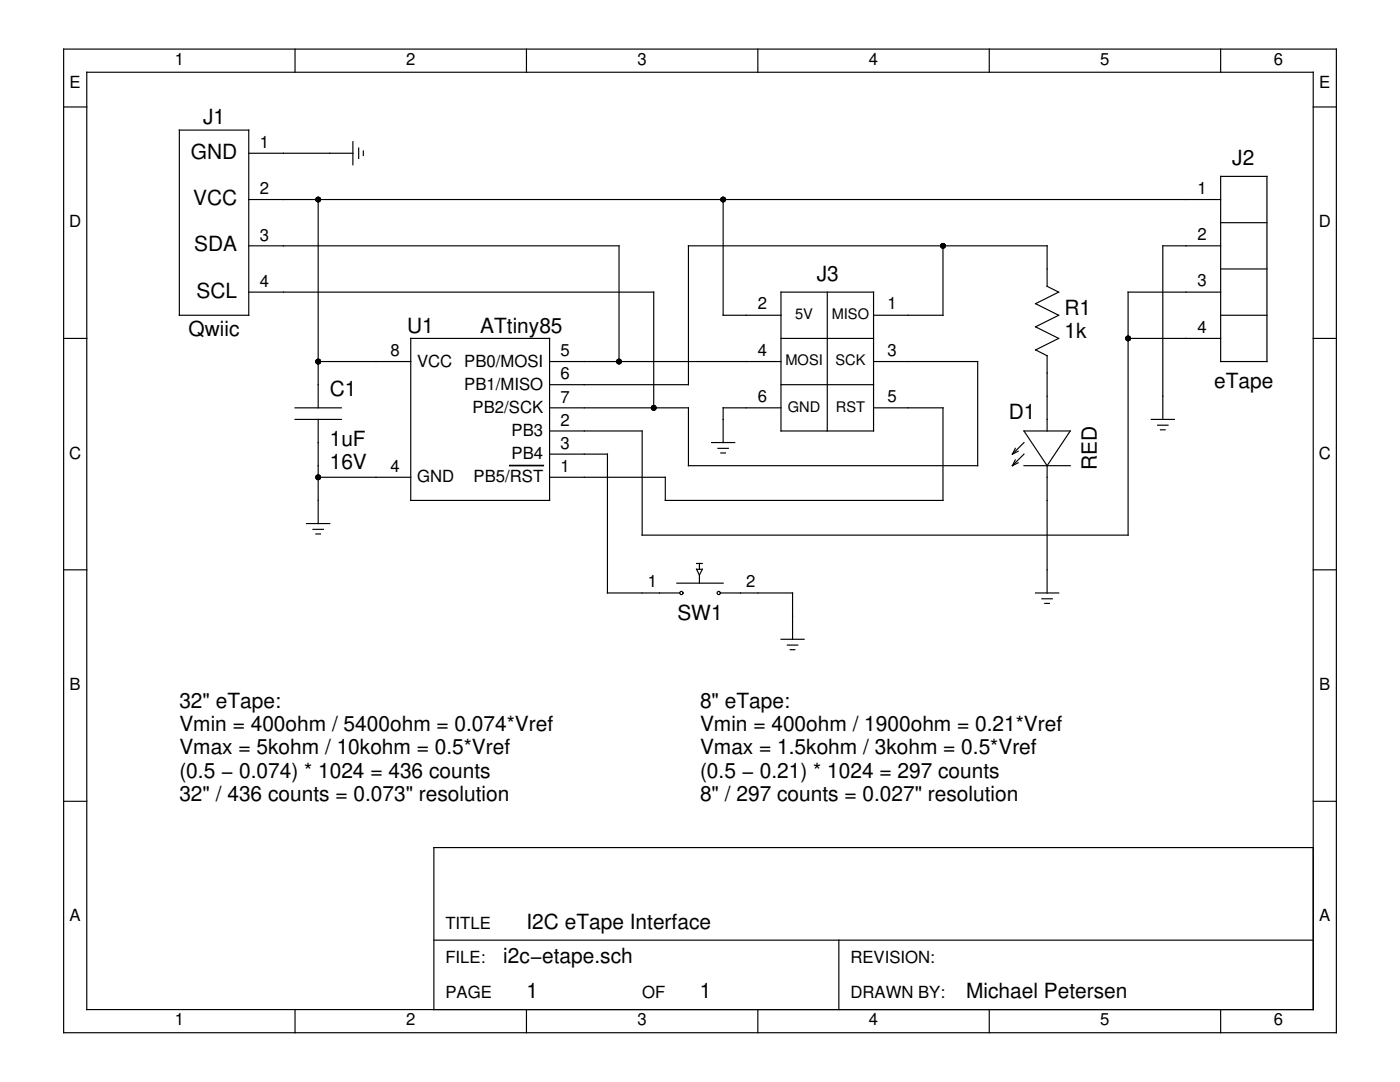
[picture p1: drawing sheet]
<svg xmlns="http://www.w3.org/2000/svg" width="279mm" height="216mm" viewBox="0 0 279 216" stroke-linecap="round" stroke-linejoin="round" font-family="sans-serif">
<g fill="none" stroke="#000" stroke-width=".23">
<path d="M12.7 9.8h254v196.3h-254zM17.3 14.4h244.8v187.1h-244.8zM58.9 9.8v4.6M105.1 9.8v4.6M151.2 9.8v4.6M197.4 9.8v4.6M243.6 9.8v4.6M12.7 21.3h4.6M35.8 26h13.8v36.9h-13.8zM49.6 39.8h194M49.6 30.6h20.8M63.5 39.8v41.6"/>
<path d="M70.4 28.3v4.6M71.6 29.5v2.1M72.5 30.1v.9M144.3 39.8v23.1h11.6M243.6 35.2h9.2v36.9h-9.2zM262.1 21.3h4.6M49.6 49.1h73.9v23M49.6 58.3h80.9v23.1M155.9 58.3h18.4v27.7h-18.4zM165.1 58.3v27.7M188.2 49.1v13.8h-13.9M243.6 49.1h-11.5v34.6"/>
<path d="M243.6 58.3h-18.5v48.5h-96.9v-20.8h-18.5M243.6 44.4h9.2M243.6 53.7h9.2M12.7 67.5h4.6M63.5 72.1h18.5M82 67.5h27.7v32.4h-27.7zM109.7 72.1h46.2M155.9 67.5h18.4M155.9 76.8h18.4M174.3 72.1h20.8v20.8h-57.7v-11.5h-27.7M206.7 69.8l4.6-2.3-4.6-2.3 4.6-2.3-4.6-2.3 4.6-2.3-2.3-1.2v-8h-71.6v27.7h-27.7M206.7 69.8l2.3 1.2"/>
<path d="M209 70.9v15.1M225.1 67.5h18.5M243.6 62.9h9.2M262.1 67.5h4.6M58.9 81.4h9.2M58.9 83.7h9.2M63.5 83.7v20.8M63.5 95.2h18.5M109.7 90.6h11.5v27.7h14.5M142 88.3h4.6M143.3 89.5h2.1M143.9 90.4h.9"/>
<path d="M155.9 81.4h-11.6v6.9M174.3 81.4h13.9v18.5h-55.4v-4.7h-23.1M202.6 91.8l-.6 1.1M202.6 89.5l-.6 1.1M203.2 92.3l-1.2 .6M203.2 90l-1.2 .6M204.4 86h9.2l-4.6 6.9zM204.4 92.9h9.2M204.4 88.3l-2.4 2.3M204.4 90.6l-2.4 2.3M209 92.9v25.4M229.8 83.7h4.6"/>
<path d="M231 84.8h2.1M231.6 85.8h.9M12.7 113.7h4.6M61.2 104.5h4.6M62.5 105.6h2M63 106.5h1M135.1 116.4h9.2M139 112.4h1.2M139 113.6h1.2l-.6 1.1zM139.6 112.4v1.2M139.6 114.7v1.6M143.7 118.3h14.5v9.3"/>
<path d="M206.7 118.3h4.6M207.9 119.5h2.1M262.1 113.7h4.6M155.9 127.6h4.6M157.1 128.7h2.1M157.7 129.6h.9M208.5 120.4h.9M12.7 159.9h4.6M262.1 159.9h4.6M262.1 169.1h-175.5v32.4M86.6 187.6h175.5M167.4 187.6v13.9"/>
<path d="M58.9 201.5v4.6M105.1 201.5v4.6M151.2 201.5v4.6M197.4 201.5v4.6M243.6 201.5v4.6"/>
<circle cx="136" cy="118.3" r=".32"/>
<circle cx="143.4" cy="118.3" r=".32"/>
</g>
<g fill="#000">
<circle cx="63.5" cy="39.8" r=".58"/>
<circle cx="144.3" cy="39.8" r=".58"/>
<circle cx="188.2" cy="49.1" r=".58"/>
<circle cx="63.5" cy="72.1" r=".58"/>
<circle cx="123.5" cy="72.1" r=".58"/>
<circle cx="225.1" cy="67.5" r=".58"/>
<circle cx="63.5" cy="95.2" r=".58"/>
<circle cx="130.5" cy="81.4" r=".58"/>
</g>
<path d="M101.7 92.9h6.7" fill="none" stroke="#000" stroke-width=".33"/>
<g font-size="4.2">
<text x="40.5" y="24.8">J1</text>
<text x="38.1" y="31.7">GND</text>
<text x="245.9" y="32.9">J2</text>
<text x="38.5" y="40.9">VCC</text>
<text x="38.8" y="50.2">SDA</text>
<text x="39.2" y="59.4">SCL</text>
<text x="163" y="56">J3</text>
<text x="212.4" y="62.8">R1</text>
<text x="37.6" y="67.1">Qwiic</text>
<text x="81.3" y="66.4">U1</text>
<text x="95.8" y="66.4">ATtiny85</text>
<text x="212.4" y="67.5">1k</text>
<text x="242.3" y="77.5">eTape</text>
<text x="65.8" y="79.1">C1</text>
<text x="201.3" y="83.7">D1</text>
<text x="65.8" y="89">1uF</text>
<text x="65.8" y="93.6">16V</text>
<text x="218.9" y="93.9" transform="rotate(-90 218.9 93.9)">RED</text>
<text x="135.2" y="123.7">SW1</text>
<text x="35.8" y="141.2">32&quot; eTape:</text>
<text x="139.7" y="141.2">8&quot; eTape:</text>
<text x="35.8" y="145.9">Vmin = 400ohm / 5400ohm = 0.074*Vref</text>
<text x="139.7" y="145.9">Vmin = 400ohm / 1900ohm = 0.21*Vref</text>
<text x="35.8" y="150.5">Vmax = 5kohm / 10kohm = 0.5*Vref</text>
<text x="35.8" y="155.2">(0.5 − 0.074) * 1024 = 436 counts</text>
<text x="139.7" y="150.5">Vmax = 1.5kohm / 3kohm = 0.5*Vref</text>
<text x="139.7" y="155.2">(0.5 − 0.21) * 1024 = 297 counts</text>
<text x="35.8" y="159.9">32&quot; / 436 counts = 0.073&quot; resolution</text>
<text x="139.7" y="159.9">8&quot; / 297 counts = 0.027&quot; resolution</text>
<text x="105.1" y="185.3">I2C eTape Interface</text>
<text x="100.4" y="192.2">i2c−etape.sch</text>
<text x="105.1" y="199.1">1</text>
<text x="139.7" y="199.1">1</text>
<text x="192.8" y="199.1">Michael Petersen</text>
</g>
<g font-size="3.3">
<text x="13.9" y="17.6">E</text>
<text x="34.9" y="13">1</text>
<text x="81" y="13">2</text>
<text x="127.2" y="13">3</text>
<text x="173.4" y="13">4</text>
<text x="219.6" y="13">5</text>
<text x="254.2" y="13">6</text>
<text x="263.3" y="17.6">E</text>
<text x="51.8" y="29.5">1</text>
<text x="51.8" y="38.8">2</text>
<text x="239" y="38.7">1</text>
<text x="13.8" y="45.3">D</text>
<text x="239" y="47.9">2</text>
<text x="263.2" y="45.3">D</text>
<text x="51.8" y="48">3</text>
<text x="51.8" y="57.2">4</text>
<text x="239" y="57.1">3</text>
<text x="151.2" y="61.8">2</text>
<text x="177.1" y="61.8">1</text>
<text x="77.9" y="71.1">8</text>
<text x="111.9" y="71.1">5</text>
<text x="151.2" y="71">4</text>
<text x="177.1" y="71">3</text>
<text x="239" y="66.4">4</text>
<text x="83.2" y="73.1">VCC</text>
<text x="92.7" y="73.1">PB0/MOSI</text>
<text x="92.7" y="77.8">PB1/MISO</text>
<text x="111.9" y="75.7">6</text>
<text x="94.3" y="82.4">PB2/SCK</text>
<text x="111.9" y="80.3">7</text>
<text x="151.2" y="80.2">6</text>
<text x="177.1" y="80.2">5</text>
<text x="102.1" y="87">PB3</text>
<text x="111.9" y="89.6">3</text>
<text x="111.9" y="85">2</text>
<text x="13.8" y="91.5">C</text>
<text x="77.9" y="94.2">4</text>
<text x="102.1" y="91.6">PB4</text>
<text x="111.9" y="94.2">1</text>
<text x="263.2" y="91.5">C</text>
<text x="83.2" y="96.2">GND</text>
<text x="94.5" y="96.2">PB5/RST</text>
<text x="129.3" y="117.2">1</text>
<text x="148.9" y="117.2">2</text>
<text x="13.9" y="137.7">B</text>
<text x="263.3" y="137.7">B</text>
<text x="13.9" y="183.8">A</text>
<text x="88.9" y="185.3">TITLE</text>
<text x="263.3" y="183.8">A</text>
<text x="88.9" y="192.2">FILE:</text>
<text x="169.7" y="192.2">REVISION:</text>
<text x="88.9" y="199.1">PAGE</text>
<text x="128.2" y="199.1">OF</text>
<text x="169.7" y="199.1">DRAWN BY:</text>
<text x="34.9" y="204.6">1</text>
<text x="81" y="204.6">2</text>
<text x="127.2" y="204.6">3</text>
<text x="173.4" y="204.6">4</text>
<text x="219.6" y="204.6">5</text>
<text x="254.2" y="204.6">6</text>
</g>
<g font-size="2.9">
<text x="158.7" y="63.7">5V</text>
<text x="166" y="63.7">MISO</text>
<text x="156.8" y="72.9">MOSI</text>
<text x="166.7" y="72.9">SCK</text>
<text x="157.2" y="82.1">GND</text>
<text x="166.8" y="82.1">RST</text>
</g>
</svg>
